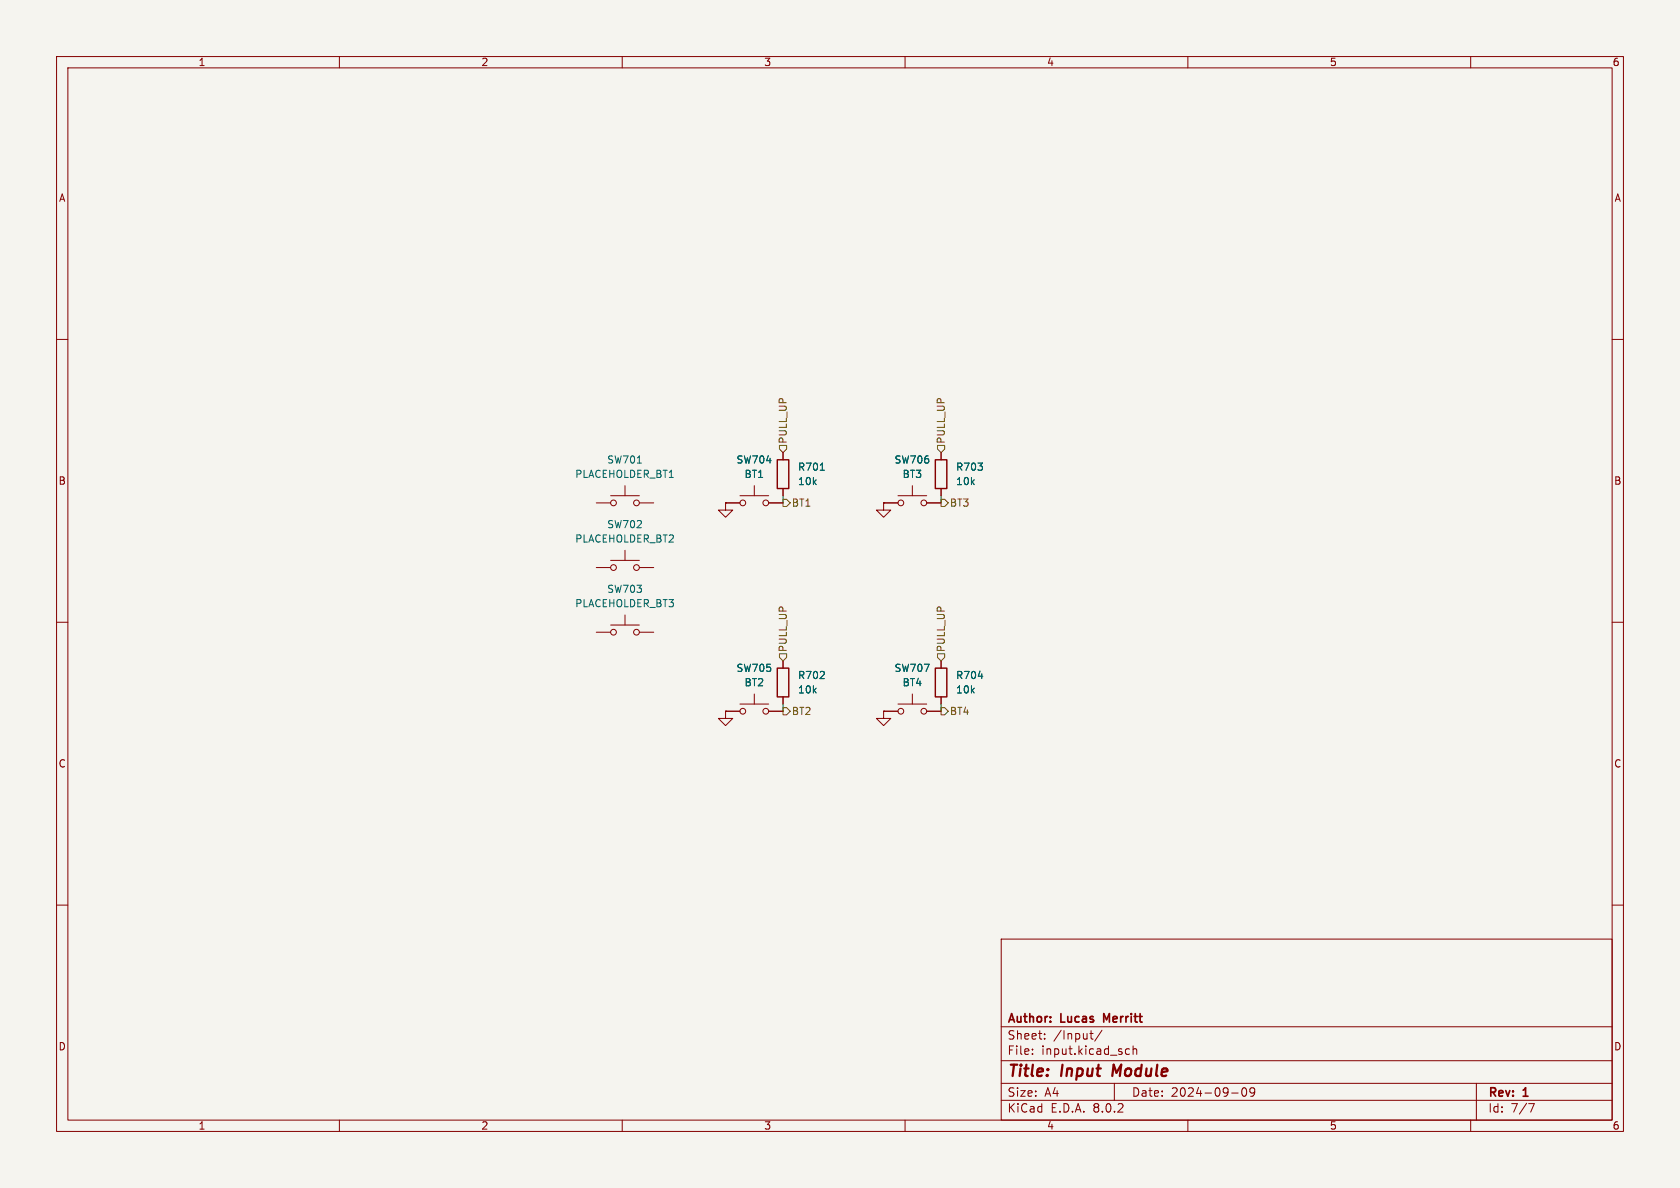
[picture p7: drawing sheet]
<svg xmlns="http://www.w3.org/2000/svg" width="297mm" height="210mm" viewBox="0 0 297 210" stroke-linecap="round" stroke-linejoin="round" font-family="sans-serif">
<path d="M0 0h297v210h-297z" fill="#f5f4ef" stroke="#f5f4ef" stroke-width=".18"/>
<g fill="none" stroke="#840000" stroke-width=".18">
<path d="M10 10h277v190h-277zM12 12h273v186h-273zM60 10v2M110 10v2M160 10v2M210 10v2M260 10v2M10 60h2M285 60h2M105.4 88.9h2.5M107.9 87.6h5.1M107.9 99.1h5.1"/>
<path d="M110.5 85.9v1.7M110.5 97.3v1.8M113 88.9h2.6M128.3 88.9v1.3h1.2l-1.2 1.2-1.3-1.2h1.3M128.3 88.9h.1M128.3 88.9h2.5M130.8 87.6h5.1M133.3 85.9v1.7M135.9 88.9h2.5M138.4 80v1.3M138.4 86.4v1.2M156.2 88.9v1.3h1.3l-1.3 1.2-1.3-1.2h1.3"/>
<path d="M156.2 88.9h.1M156.2 88.9h2.5M158.7 87.6h5.1M161.3 85.9v1.7M163.8 88.9h2.6M166.4 80v1.3M166.4 86.4v1.2M10 110h2M105.4 100.3h2.5M105.4 111.8h2.5M107.9 110.5h5.1M110.5 108.7v1.8"/>
<path d="M113 100.3h2.6M113 111.8h2.6M138.4 116.8v1.3M166.4 116.8v1.3M285 110h2M128.3 125.7v1.3h1.2l-1.2 1.3-1.3-1.3h1.3M128.3 125.7h.1M128.3 125.7h2.5M130.8 124.5h5.1M133.3 122.7v1.8M135.9 125.7h2.5M138.4 123.2v1.3"/>
<path d="M156.2 125.7v1.3h1.3l-1.3 1.3-1.3-1.3h1.3M156.2 125.7h.1M156.2 125.7h2.5M158.7 124.5h5.1M161.3 122.7v1.8M163.8 125.7h2.6M166.4 123.2v1.3M10 160h2M285 160h2M177 166h108v32h-108zM60 198v2M110 198v2"/>
<path d="M160 198v2M177 194.5h108M177 191.5h108M177 187.5h108M177 181.5h108M182.5 186.3v.1M182.5 185.5v.1M184.7 183.6v.1M184.7 182.8v.1M192.7 182.7h.5M192.9 182.2v1.3l.3 .2M194.8 182.1l-1.3 2"/>
<path d="M197 191.5v3M199 186.3l.2 .1 .5-.1M199.7 185.5l-.5-.1-.2 .1M200.3 185.5l.2-.1 .4 .1 .1 .9M200.3 184.9v1.5M210 198v2M217.7 193.2h1.2M219.7 192.4l.2-.1a.81 .81 0 0 1 .6 .6 .81 .81 0 0 1-.3 .8l-.2 .1a.81 .81 0 0 1-.3-1.4zM221.8 192.9l-.3 .3h-.3l-.2-.3 .1-.5 .4-.1 .2 .1a.99 .99 0 0 1-.3 1.4h-.3M260 198v2M261 191.5v6.5M270.2 195.1h1l-.6 1.5"/>
<circle cx="108.5" cy="88.9" r=".51"/>
<circle cx="112.5" cy="88.9" r=".51"/>
<circle cx="131.3" cy="88.9" r=".51"/>
<circle cx="135.4" cy="88.9" r=".51"/>
<circle cx="159.3" cy="88.9" r=".51"/>
<circle cx="163.3" cy="88.9" r=".51"/>
<circle cx="108.5" cy="100.3" r=".51"/>
<circle cx="108.5" cy="111.8" r=".51"/>
<circle cx="112.5" cy="111.8" r=".51"/>
<circle cx="112.5" cy="100.3" r=".51"/>
<circle cx="131.3" cy="125.7" r=".51"/>
<circle cx="135.4" cy="125.7" r=".51"/>
<circle cx="159.3" cy="125.7" r=".51"/>
<circle cx="163.3" cy="125.7" r=".51"/>
</g>
<path d="M196.9 188.2l-.3 2" fill="none" stroke="#840000" stroke-width=".4"/>
<path d="M195.6 180.3l-.5-1.1v1.5" fill="none" stroke="#840000" stroke-width=".3"/>
<path d="M137.4 81.3h2v5.1h-2zM165.4 81.3h2v5.1h-2zM137.4 118.1h2v5.1h-2zM165.4 118.1h2v5.1h-2z" fill="none" stroke="#840000" stroke-width=".25"/>
<path d="M112.7 81.9h.7M145 83.1h.7M173 119.5h.7" fill="none" stroke="#006464" stroke-width=".18"/>
<path d="M137.8 78.7h1.3v.7l-.7 .6-.6-.6zM165.7 78.7h1.3v.7l-.6 .6-.7-.6zM138.4 88.3h.7l.6 .6-.6 .6h-.7zM166.4 88.3h.6l.6 .6-.6 .6h-.6zM137.8 115.6h1.3v.6l-.7 .6-.6-.6zM165.7 115.6h1.3v.6l-.6 .6-.7-.6zM138.4 125.1h.7l.6 .6-.6 .7h-.7zM166.4 125.1h.6l.6 .6-.6 .7h-.6z" fill="none" stroke="#725600" stroke-width=".18"/>
<path d="M138.4 87.6v1.3M166.4 87.6v1.3M138.4 124.5v1.2M166.4 124.5v1.2" fill="none" stroke="#009600" stroke-width=".18"/>
<g font-size="2.8" fill="#840000">
<text x="178" y="190.9">Title:</text>
<text x="187.7" y="190.9">Input</text>
<text x="197.5" y="190.9">Module</text>
</g>
<g font-size="2.1" fill="#840000">
<text x="178" y="184">Sheet:</text>
<text x="178" y="181.2">Author:</text>
<text x="186.2" y="184">/Input/</text>
<text x="187.6" y="181.2">Lucas</text>
<text x="195.8" y="181.2">Merritt</text>
<text x="178" y="186.7">File:</text>
<text x="184.1" y="186.7">input.kicad_sch</text>
<text x="178" y="196.9">KiCad</text>
<text x="178" y="194.1">Size:</text>
<text x="184.7" y="194.1">A4</text>
<text x="185.7" y="196.9">E.D.A.</text>
<text x="193.3" y="196.9">8.0.2</text>
<text x="200" y="194.1">Date:</text>
<text x="207" y="194.1">2024-09-09</text>
<text x="263" y="194.3">Rev:</text>
<text x="263" y="196.9">Id:</text>
<text x="267.1" y="196.9">7/7</text>
<text x="269.4" y="194.3">1</text>
</g>
<g font-size="1.8" fill="#840000">
<text x="35" y="11.9">1</text>
<text x="85" y="11.9">2</text>
<text x="135" y="11.9">3</text>
<text x="185" y="11.9">4</text>
<text x="235" y="11.9">5</text>
<text x="285" y="11.9">6</text>
<text x="10.3" y="35.9">A</text>
<text x="285.3" y="35.9">A</text>
<text x="10.3" y="85.9">B</text>
<text x="285.3" y="85.9">B</text>
<text x="10.3" y="135.9">C</text>
<text x="285.3" y="135.9">C</text>
<text x="10.3" y="185.9">D</text>
<text x="285.3" y="185.9">D</text>
<text x="35" y="199.9">1</text>
<text x="85" y="199.9">2</text>
<text x="135" y="199.9">3</text>
<text x="185" y="199.9">4</text>
<text x="235" y="199.9">5</text>
<text x="285" y="199.9">6</text>
</g>
<g font-size="1.8" fill="#006464">
<text x="107.2" y="82.1">SW701</text>
<text x="130.1" y="82.1">SW704</text>
<text x="141" y="83.4">R701</text>
<text x="158" y="82.1">SW706</text>
<text x="168.9" y="83.4">R703</text>
<text x="101.6" y="84.7">PLACEHOLDER_BT1</text>
<text x="131.5" y="84.7">BT1</text>
<text x="141" y="86">10k</text>
<text x="159.5" y="84.7">BT3</text>
<text x="168.9" y="86">10k</text>
<text x="107.2" y="93.6">SW702</text>
<text x="101.6" y="96.1">PLACEHOLDER_BT2</text>
<text x="101.6" y="107.5">PLACEHOLDER_BT3</text>
<text x="107.2" y="105">SW703</text>
<text x="130.1" y="119">SW705</text>
<text x="158" y="119">SW707</text>
<text x="131.5" y="121.5">BT2</text>
<text x="141" y="120.2">R702</text>
<text x="141" y="122.8">10k</text>
<text x="159.5" y="121.5">BT4</text>
<text x="168.9" y="120.2">R704</text>
<text x="168.9" y="122.8">10k</text>
</g>
<g font-size="1.8" fill="#725600">
<text x="139.3" y="78.5" transform="rotate(-90 139.3 78.5)">PULL_UP</text>
<text x="167.2" y="78.5" transform="rotate(-90 167.2 78.5)">PULL_UP</text>
<text x="139.9" y="89.8">BT1</text>
<text x="167.8" y="89.8">BT3</text>
<text x="139.3" y="115.4" transform="rotate(-90 139.3 115.4)">PULL_UP</text>
<text x="167.2" y="115.4" transform="rotate(-90 167.2 115.4)">PULL_UP</text>
<text x="139.9" y="126.6">BT2</text>
<text x="167.8" y="126.6">BT4</text>
</g>
</svg>
